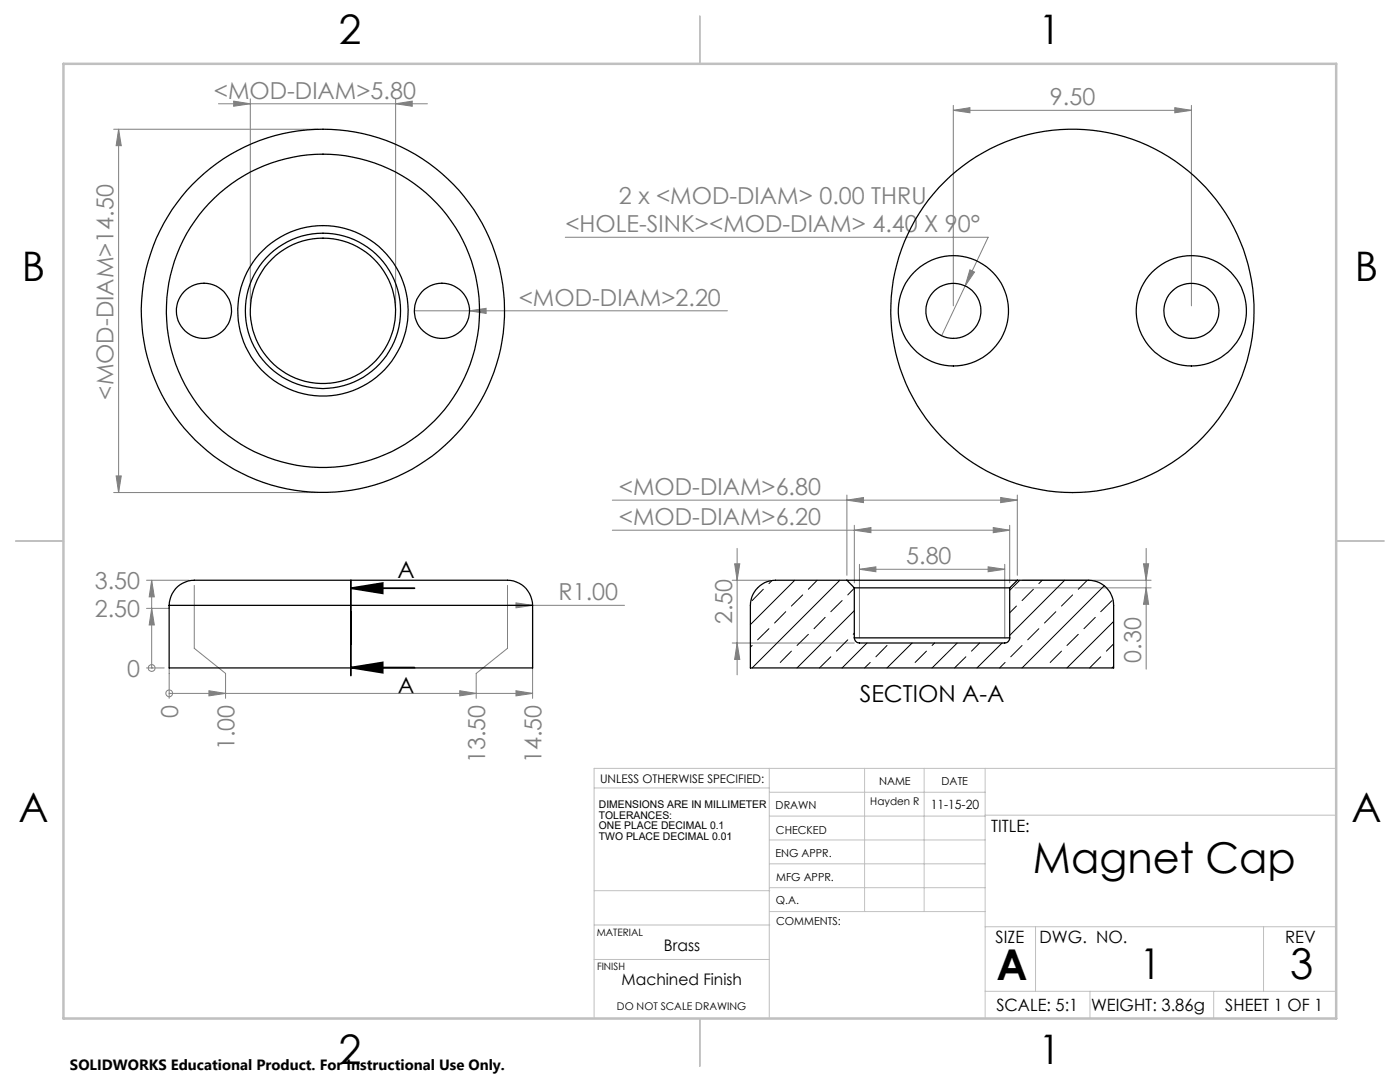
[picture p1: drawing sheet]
<svg xmlns="http://www.w3.org/2000/svg" width="279mm" height="216mm" viewBox="0 0 279 216" stroke-linecap="round" stroke-linejoin="round" font-family="sans-serif">
<path d="M70 117.4h12.7M70 115.8v19M70 117.4l6.4-1.1v2.1zM70 133.2h12.7M70 133.2l6.4-1v2z" fill="none" stroke="#000" stroke-width=".35"/>
<g fill="none" stroke="#808080" stroke-width=".2">
<path d="M50 19.7v41.3M79 19.7v41.3M22.7 25.8h40.8M23.7 25.8v72.5M23.7 25.8l.5 3.3h-1zM43.6 20.7h41.7M46.6 20.2l3.4 .5-3.4 .5zM79 20.7l3.3-.5v1zM190.3 22l3.3-.5v1zM190.3 21v40M190.3 22h47.5M234.5 21.5l3.3 .5-3.3 .5z"/>
<path d="M237.8 21v40M112.8 47.3h84.4l-9.3 19.7M193.6 53.8l.9 .5-1.9 2.7zM82.7 62h62.5M93.7 62l3.3-.5v1zM22.7 98.3h40.8M23.2 95h1l-.5 3.3zM122.2 99.8h80.8M169 99.8l3.3-.5v1zM169 98.8v16M199.7 99.3l3.3 .5-3.3 .5zM203 98.8v16"/>
<path d="M29.2 115.8h8.6M30.3 115.8l.5 3.3h-1zM30.3 115.8v17.5M38.8 116.8v12.6l6.2 5v4.9M101.3 116.8v12.6l-6.3 5v4.9M122.2 105.8h79.3M146.1 115.8h7.7M146.6 112.5h1l-.5 3.3zM147.1 109.4v25.3M170.5 105.8l3.3-.5v1zM170.5 104.8v11.5M171.5 113.6l3.3-.5v1z"/>
<path d="M171.5 112.6v14.7M171.5 113.6h29M197.2 113.1l3.3 .5-3.3 .5zM198.2 105.3l3.3 .5-3.3 .5zM200.5 112.6v14.7M201.5 104.8v11.5M202.5 117.3h27.2M204 115.8h25.7M228.2 112.5h1l-.5 3.3zM228.7 117.3l.5 3.3h-1zM228.7 109.4v24.1M29.2 133.3h3.6"/>
<path d="M30.3 121.4l.5 3.3h-1zM30.3 133.3h.1M33.8 138.4h.1M33.8 133.3v6M33.8 138.4h72.5M33.8 120.8v.6h-4.6M41.7 137.8l3.3 .6-3.3 .5zM91.8 137.8l3.2 .6-3.2 .5zM101.3 120.8h23.3M103 137.8l3.3 .6-3.3 .5zM103 120.3l3.3 .5-3.3 .5zM106.3 121.8v17.5"/>
<path d="M146.1 128.3h24.4M147.1 128.3l.5 3.3h-1z"/>
<circle cx="30.3" cy="133.3" r=".67"/>
<circle cx="33.8" cy="138.3" r=".68"/>
</g>
<g fill="none" stroke="#c0c0c0" stroke-width=".2">
<path d="M118.6 157.2h34.9M153.5 153.3v49.9M153.5 158.1h43.1M172.5 153.3v28.6M184.4 153.3v28.6M196.6 153.3v49.9M266.7 153.3h-148.1v49.9M118.6 177.7h35M153.5 167.6h43.1M153.5 162.8h43.1M153.5 172.4h43.1M153.5 177.1h43.1"/>
<path d="M196.6 162.7h70.1M118.6 191.5h34.9M118.6 184.6h35M153.6 181.9h43M196.6 197.8h70.1M196.6 184.9h70.1M206.7 184.9v12.9M217.5 197.8v5.4M242.2 197.8v5.4M252.2 184.9v12.9"/>
</g>
<path d="M139.7 3.2v9.5M3.1 107.9h9.6M266.7 107.9h9.5M139.7 203.2v9.6" fill="none" stroke="#c0c0c0" stroke-width=".25"/>
<path d="M12.7 12.7h254v190.5h-254z" fill="none" stroke="#c0c0c0" stroke-width=".5"/>
<path d="M70 117.4l6.4-1.1v2.1zM70 133.2l6.4-1v2z" fill="#000"/>
<g fill="#808080">
<path d="M93.7 62l3.3-.5v1z"/>
<path d="M30.3 115.8l.5 3.3h-1zM30.3 121.4l.5 3.3h-1z"/>
<path d="M103 137.8l3.3 .6-3.3 .5zM41.7 137.8l3.3 .6-3.3 .5zM91.8 137.8l3.2 .6-3.2 .5z"/>
<path d="M197.2 113.1l3.3 .5-3.3 .5zM171.5 113.6l3.3-.5v1z"/>
<path d="M46.6 20.2l3.4 .5-3.4 .5zM79 20.7l3.3-.5v1zM190.3 22l3.3-.5v1zM234.5 21.5l3.3 .5-3.3 .5zM193.6 53.8l-1 3.2 1.9-2.7zM103 120.3v1l3.3-.5zM169 99.8l3.3-.5v1zM199.7 99.3l3.3 .5-3.3 .5z"/>
<path d="M23.7 25.8l.5 3.3h-1zM23.2 95h1l-.5 3.3zM146.6 112.5h1l-.5 3.3zM147.1 128.3l.5 3.3h-1zM228.2 112.5h1l-.5 3.3zM228.7 117.3l.5 3.3h-1z"/>
<path d="M170.5 105.8l3.3-.5v1zM198.2 105.3l3.3 .5-3.3 .5z"/>
</g>
<g fill="none" stroke="#000" stroke-width=".25">
<path d="M169 115.8h-14.2a5.1 5.1 0 0 0-5 5v12.5h72.4v-12.5a5 5 0 0 0-4.9-5h-14.3M169 115.8h34M169 115.8l1.5 1.5M170.5 117.3h31M170.5 117.3v10M201.5 117.3v10M203 115.8l-1.5 1.5M33.8 120.8a5.2 5.2 0 0 1 6-5h60.1a5.4 5.4 0 0 1 6.4 5M33.8 120.8v12.5h72.5v-12.5M33.8 120.8h72.5M170.5 127.3a1.09 1.09 0 0 0 1 1h29a1.02 1.02 0 0 0 1-1M170.5 127.3h31"/>
<circle cx="40.7" cy="62" r="5.5"/>
<circle cx="64.4" cy="62" r="17"/>
<circle cx="64.4" cy="62" r="15.5"/>
<circle cx="64.5" cy="62" r="31.3"/>
<circle cx="64.5" cy="62" r="36.2"/>
<circle cx="64.5" cy="62" r="14.5"/>
<circle cx="88.2" cy="62" r="5.5"/>
<circle cx="190.3" cy="62" r="5.5"/>
<circle cx="190.3" cy="62" r="11"/>
<circle cx="214" cy="62" r="36.3"/>
<circle cx="237.8" cy="62" r="5.5"/>
<circle cx="237.8" cy="62" r="11"/>
</g>
<g fill="none" stroke="#000" stroke-width=".2">
<path d="M152.3 117.6l-2.2 2.2M154.1 115.9l-.6 .6M158.6 115.8l-8.8 8.8M160.2 118.7l-2.3 2.2M163.1 115.8l-1.8 1.8M167.6 115.8l-17.5 17.5M168.1 119.8l-2.3 2.3M170.5 117.4l-1.3 1.3M203.5 115.8l-2 2M206.2 117.6l-2.2 2.2M208 115.8l-.7 .7M212.5 115.8l-11 11"/>
<path d="M214.1 118.7l-2.3 2.2M217 115.8l-1.8 1.8M220.4 116.9l-16.4 16.4M221.9 119.8l-2.2 2.3M150.1 128.8l-.3 .3M153.5 125.4l-2.3 2.3M156.8 122.1l-2.2 2.2M157.9 129.9l-2.2 2.3M161.3 126.6l-2.2 2.2M164.7 123.2l-2.2 2.2M165.8 131.1l-2.3 2.2M169.2 127.7l-2.3 2.2"/>
<path d="M170.5 121.8l-11.4 11.5M170.5 126.3l-.2 .3M173 128.3l-4.9 5M173.7 132.2l-1.2 1.1M177 128.8l-2.2 2.3M182 128.3l-5 5M184.9 129.9l-2.3 2.3M186.5 128.3l-.5 .5M191 128.3l-5 5M192.8 131.1l-2.3 2.2M195.5 128.3l-1.6 1.6M200 128.3l-5 5"/>
<path d="M200.6 132.2l-1.1 1.1M202.8 120.9l-1.3 1.4M204 128.8l-2.3 2.3M207.3 125.4l-2.2 2.3M210.7 122.1l-2.2 2.2M211.8 129.9l-2.2 2.3M215.2 126.6l-2.3 2.2M218.6 123.2l-2.3 2.2M219.7 131.1l-2.2 2.2M222.2 124l-9.3 9.3M222.2 133l-.3 .3M222.2 128.5l-1.4 1.4"/>
</g>
<g font-size="8.5">
<text x="206.1" y="174.2">Magnet Cap</text>
<text x="198.9" y="195.5">A</text>
<text x="227.5" y="195.4">1</text>
<text x="257.5" y="195.4">3</text>
</g>
<g font-size="8.1">
<text x="67.6" y="8.9">2</text>
<text x="207.3" y="8.9">1</text>
<text x="4.4" y="56.2">B</text>
<text x="270.4" y="56.2">B</text>
<text x="3.7" y="164.1">A</text>
<text x="269.7" y="164.1">A</text>
<text x="67.6" y="212.4">2</text>
<text x="207.3" y="212.4">1</text>
</g>
<g font-size="4.7" fill="#808080">
<text x="42.7" y="19.7">&lt;MOD-DIAM&gt;5.80</text>
<text x="209.5" y="21">9.50</text>
<text x="123.5" y="40.8">2 x &lt;MOD-DIAM&gt; 0.00 THRU</text>
<text x="112.8" y="46.3">&lt;HOLE-SINK&gt;&lt;MOD-DIAM&gt; 4.40 X 90°</text>
<text x="103.5" y="61">&lt;MOD-DIAM&gt;2.20</text>
<text x="22.7" y="79.7" transform="rotate(-90 22.7 79.7)">&lt;MOD-DIAM&gt;14.50</text>
<text x="123.5" y="98.8">&lt;MOD-DIAM&gt;6.80</text>
<text x="123.5" y="104.8">&lt;MOD-DIAM&gt;6.20</text>
<text x="180.9" y="112.6">5.80</text>
<text x="18.9" y="117.5">3.50</text>
<text x="111.5" y="119.8">R1.00</text>
<text x="18.9" y="123.2">2.50</text>
<text x="146.1" y="124.5" transform="rotate(-90 146.1 124.5)">2.50</text>
<text x="25.4" y="135">0</text>
<text x="227.7" y="132.2" transform="rotate(-90 227.7 132.2)">0.30</text>
<text x="35.6" y="143.2" transform="rotate(-90 35.6 143.2)">0</text>
<text x="46.8" y="149.7" transform="rotate(-90 46.8 149.7)">1.00</text>
<text x="96.8" y="152.3" transform="rotate(-90 96.8 152.3)">13.50</text>
<text x="108.1" y="152.3" transform="rotate(-90 108.1 152.3)">14.50</text>
</g>
<g font-size="4.7">
<text x="79.3" y="115.3">A</text>
<text x="79.3" y="138.5">A</text>
<text x="171.6" y="140.1">SECTION A-A</text>
</g>
<g font-size="3.4">
<text x="197.8" y="166">TITLE:</text>
<text x="198.7" y="188.1">SIZE</text>
<text x="207.5" y="188.1">DWG. NO.</text>
<text x="256.5" y="188.2">REV</text>
<text x="198.8" y="201.7">SCALE: 5:1</text>
<text x="217.7" y="201.8">WEIGHT: 3.86g</text>
<text x="244.5" y="201.7">SHEET 1 OF 1</text>
</g>
<g font-size="3.2">
<text x="132.5" y="189.8">Brass</text>
<text x="124" y="196.6">Machined Finish</text>
</g>
<text font-size="3" x="14" y="213.5">SOLIDWORKS Educational Product. For Instructional Use Only.</text>
<text font-size="2.5" x="185.7" y="161.4">11-15-20</text>
<text font-size="2.4" x="119.8" y="156.2">UNLESS OTHERWISE SPECIFIED:</text>
<g font-size="2.2">
<text x="154.8" y="161.4">DRAWN</text>
<text x="175.4" y="156.6">NAME</text>
<text x="187.9" y="156.7">DATE</text>
<text x="154.9" y="166.3">CHECKED</text>
<text x="154.8" y="171">ENG APPR.</text>
<text x="154.9" y="175.7">MFG APPR.</text>
<text x="154.9" y="180.4">Q.A.</text>
<text x="154.9" y="184.6">COMMENTS:</text>
</g>
<g font-size="2.1">
<text x="119.5" y="161.2">DIMENSIONS ARE IN MILLIMETER</text>
<text x="173.7" y="160.6">Hayden R</text>
<text x="119.5" y="163.3">TOLERANCES:</text>
<text x="119.5" y="165.5">ONE PLACE DECIMAL 0.1</text>
<text x="119.5" y="167.6">TWO PLACE DECIMAL 0.01</text>
<text x="123.1" y="201.6">DO NOT SCALE DRAWING</text>
</g>
<g font-size="2">
<text x="119.1" y="186.7">MATERIAL</text>
<text x="119.1" y="193.5">FINISH</text>
</g>
</svg>
